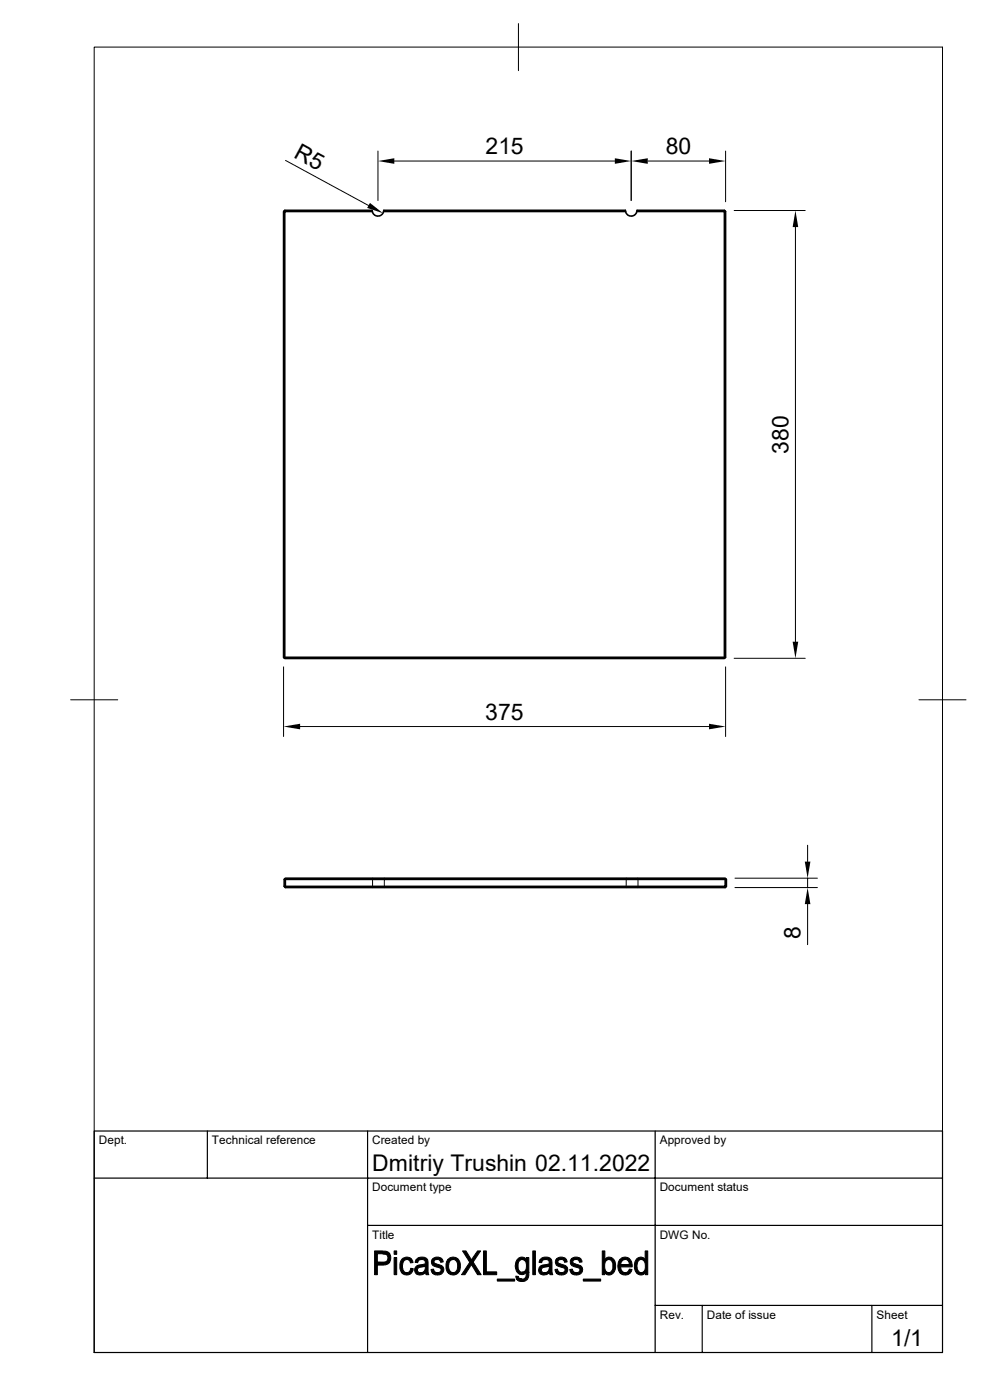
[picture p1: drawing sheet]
<svg xmlns="http://www.w3.org/2000/svg" width="210mm" height="297mm" viewBox="0 0 210 297" stroke-linecap="round" stroke-linejoin="round" font-family="sans-serif">
<g fill="none" stroke="#000" stroke-width=".34">
<path d="M60.3 44.7l.1 .2M78.9 44.6h-18.5l-.2 .3v94.5l.2 .3h93.3l.1-.1-.1-.2h-93.3l-.1 .2M79 44.9h-18.6v94.5M79 44.6v.3M81.4 44.9h51.3M132.7 44.9v-.3h-51.3a1.22 1.22 0 0 1-1.1 1.2 1.22 1.22 0 0 1-1.3-.9M135.1 44.6a1.22 1.22 0 0 1-1.1 1.2 1.22 1.22 0 0 1-1.3-.9M135.1 44.9h18.6v94.5M135.2 44.6h18.5l.2 .3v94.5l-.1 .2M153.8 44.7l-.1 .2M60.4 186.4l-.1 .2v1.4l.2 .3h93.3l.3-.3v-1.4l-.1-.2M60.4 186.4l.1 .2v1.4l-.1 .2"/>
<path d="M60.4 186.4l.1-.1h93.3l.2 .1-.2 .2h-93.3M153.8 186.6v1.4h-93.3M153.8 188l.2 .2"/>
</g>
<g fill="none" stroke="#000" stroke-width=".21">
<path d="M20 10h179.9v276.9h-179.9zM110 5v10M60.6 34l17.6 9.6M80.2 32v10.5M83.7 34.2h46.7M133.9 32v10.5M137.4 34.2h13M153.9 32v10.8M155.7 44.7h15.1M168.7 48.2v87.9M155.7 139.7h15.1M15 148.5h10"/>
<path d="M60.2 141.5v14.8M63.7 154.1h86.7M153.9 141.5v14.8M194.9 148.5h10M171.3 179.3v3.5M79.1 186.3v2M81.5 186.3v2M132.8 186.3v2M135.3 186.3v2M155.9 186.3h17.5M155.9 188.3h17.5M171.3 186.3v2"/>
<path d="M171.3 191.8v8.6"/>
</g>
<path d="M20 239.9h179.9v47h-179.9zM44 239.9v10M78 239.9v47M139 239.9v47M20 249.9h179.9M78 260h121.9M139 276.9h60.9M149 276.9v10M185 276.9v10" fill="none" stroke="#000" stroke-width=".25"/>
<g fill="#000" stroke="#000" stroke-width=".21">
<path d="M79.5 265.4h2.3l.6 .3 .3 .3h-2.6v1.8h2.5l-.9 .6h-1.6v2h-.6z" fill-rule="evenodd"/>
<path d="M81.2 266h1.5a1.85 1.85 0 0 1-.1 1.8h-2.5h1.1a.92 .92 0 0 0 1.1-.9 .92 .92 0 0 0-1.1-.9z" fill-rule="evenodd"/>
<path d="M83.6 266.8h.6v3.6h-.6z" fill-rule="evenodd"/>
<path d="M83.6 265.4h.6v.7h-.6z" fill-rule="evenodd"/>
<path d="M85.3 267.1a1.43 1.43 0 0 1 2 .1h-1a1.49 1.49 0 0 0-.8 2.1l.3 .5 .5 .2h-1.1a2.78 2.78 0 0 1 .1-2.9z" fill-rule="evenodd"/>
<path d="M85.2 270h1.4l.4-.4 .1-.5 .6 .1a1.39 1.39 0 0 1-1 1.2 1.39 1.39 0 0 1-1.5-.4z" fill-rule="evenodd"/>
<path d="M86.3 267.2h1l.3 .6-.5 .1-.1-.1a.66 .66 0 0 0-.7-.6z" fill-rule="evenodd"/>
<path d="M88.2 267.3l1.3-.1a.74 .74 0 0 0-.9 .7l-.5-.1z" fill-rule="evenodd"/>
<path d="M88.3 268.6h1.9l-.8 .2a.62 .62 0 0 0-.8 .5 .62 .62 0 0 0 .6 .7h1a1.2 1.2 0 0 1-1.5 .4 1.2 1.2 0 0 1-.6-1.4z" fill-rule="evenodd"/>
<path d="M88.4 267.1a1.35 1.35 0 0 1 1.5-.4 1.35 1.35 0 0 1 .9 1.4v1.8l.2 .5h-.6l-.1-.4h-.7l.5-.5 .1-.9h-1.7l1-.3a.55 .55 0 0 0 .7-.6 .55 .55 0 0 0-.7-.5h-1.2z" fill-rule="evenodd"/>
<path d="M89.2 270h1.1z" fill-rule="evenodd"/>
<path d="M91.7 267.2h1.1a.49 .49 0 0 0-.7 .4 .49 .49 0 0 0 .5 .5 1.44 1.44 0 0 1 1.5 1.4 1.44 1.44 0 0 1-2.4 .5h1.1a.59 .59 0 0 0 .8-.6 .59 .59 0 0 0-.8-.5 1.19 1.19 0 0 1-1.2-1.4z" fill-rule="evenodd"/>
<path d="M91.4 269.3l.6-.1 .3 .7 .5 .1h-1.1z" fill-rule="evenodd"/>
<path d="M91.9 267a1.34 1.34 0 0 1 2.1 .7l-.5 .1a.66 .66 0 0 0-.7-.6h-1.1z" fill-rule="evenodd"/>
<path d="M95 267.2h1.1a1.51 1.51 0 0 0-.7 2.3l.2 .3 .5 .2h-1.1a2.62 2.62 0 0 1 0-2.8z" fill-rule="evenodd"/>
<path d="M95 267.2a1.58 1.58 0 0 1 1.9-.3 1.58 1.58 0 0 1 .8 1.8 1.52 1.52 0 0 1-.9 1.6 1.52 1.52 0 0 1-1.8-.3h1.1a1.57 1.57 0 0 0 .8-2.4l-.6-.4z" fill-rule="evenodd"/>
<path d="M98.1 265.4h.7l3.3 5h-.8z" fill-rule="evenodd"/>
<path d="M99.7 267.8l.3 .5-1.4 2.1h-.7z" fill-rule="evenodd"/>
<path d="M101.3 265.4h.6l-1.5 2.4-.4-.5z" fill-rule="evenodd"/>
<path d="M102.6 265.4h.6v4.4h2.2v.6h-2.8z" fill-rule="evenodd"/>
<path d="M105.5 271.4h3.7v.4h-3.7z" fill-rule="evenodd"/>
<path d="M109.4 270.7l.6 .1a.6 .6 0 0 0 .7 .6h-1.1z" fill-rule="evenodd"/>
<path d="M110 267a1.15 1.15 0 0 1 1.7 .2h-.9a1.5 1.5 0 0 0-.7 2.3l.4 .4h1.7h-.6a1.29 1.29 0 0 1-1.5 .4 1.29 1.29 0 0 1-.8-1.4 2.04 2.04 0 0 1 .7-1.9z" fill-rule="evenodd"/>
<path d="M110.8 267.2h.9z" fill-rule="evenodd"/>
<path d="M109.6 271.4h1.1a1.03 1.03 0 0 0 .9-1.5h.6a1.52 1.52 0 0 1-.7 1.8 1.52 1.52 0 0 1-1.9-.3z" fill-rule="evenodd"/>
<path d="M110.9 267.2h.8v-.4h.5v3.1h-1.4a1.39 1.39 0 0 0 .8-1.9l-.2-.5z" fill-rule="evenodd"/>
<path d="M113 265.4h.6v5h-.6z" fill-rule="evenodd"/>
<path d="M114.5 267.3l1.2-.1a.74 .74 0 0 0-.8 .7l-.6-.1z" fill-rule="evenodd"/>
<path d="M114.6 268.6h1.9l-.8 .2a.62 .62 0 0 0-.8 .5 .62 .62 0 0 0 .6 .7h1a1.2 1.2 0 0 1-1.6 .4 1.2 1.2 0 0 1-.6-1.4z" fill-rule="evenodd"/>
<path d="M114.7 267.1a1.35 1.35 0 0 1 1.5-.4 1.35 1.35 0 0 1 .9 1.4v1.7l.2 .6h-.6l-.1-.4h-.7l.5-.5 .1-.9h-1.7l1.1-.3a.56 .56 0 0 0 .7-.6 .56 .56 0 0 0-.8-.5h-1.2z" fill-rule="evenodd"/>
<path d="M115.5 270h1.1z" fill-rule="evenodd"/>
<path d="M118 267.2h1a.49 .49 0 0 0-.6 .4 .49 .49 0 0 0 .5 .5 1.44 1.44 0 0 1 1.5 1.4 1.44 1.44 0 0 1-2.4 .5h1.1a.6 .6 0 0 0 .8-.6 .6 .6 0 0 0-.8-.5 1.15 1.15 0 0 1-1.2-1.6z" fill-rule="evenodd"/>
<path d="M117.7 269.3l.6-.1 .3 .7 .5 .1h-1.1z" fill-rule="evenodd"/>
<path d="M118.2 267a1.35 1.35 0 0 1 2.1 .7l-.5 .1a.66 .66 0 0 0-.8-.6h-1z" fill-rule="evenodd"/>
<path d="M121.2 267.2h1a.5 .5 0 0 0-.7 .4 .5 .5 0 0 0 .6 .5 1.48 1.48 0 0 1 1.5 1.2 1.38 1.38 0 0 1-1 1.2 1.38 1.38 0 0 1-1.4-.5h1.1a.59 .59 0 0 0 .7-.5 .59 .59 0 0 0-.7-.6 1.13 1.13 0 0 1-1.1-.5 1.13 1.13 0 0 1 0-1.2z" fill-rule="evenodd"/>
<path d="M120.9 269.3l.5-.1 .1 .2a.74 .74 0 0 0 .8 .6h-1.1z" fill-rule="evenodd"/>
<path d="M121.3 267a1.38 1.38 0 0 1 2.2 .7l-.6 .1a.66 .66 0 0 0-.7-.6h-1z" fill-rule="evenodd"/>
<path d="M123.7 271.4h3.7v.4h-3.7z" fill-rule="evenodd"/>
<path d="M127.8 265.4h.5v1.8h.9a1.5 1.5 0 0 0-.8 2.3l.5 .5h-.6v.4h-.5z" fill-rule="evenodd"/>
<path d="M128.3 270h.8z" fill-rule="evenodd"/>
<path d="M128.6 266.9a1.42 1.42 0 0 1 1.5 .1 1.42 1.42 0 0 1 .5 1.5 1.53 1.53 0 0 1-2 1.8l-.2-.3h.7a1.58 1.58 0 0 0 .6-2.5l-.5-.3h-.9z" fill-rule="evenodd"/>
<path d="M131.5 267.2h1.1l-.6 .2-.3 .9h2.4v.1v.4h-2.4l.3 .9 .6 .3h-1.1a2.51 2.51 0 0 1 0-2.8z" fill-rule="evenodd"/>
<path d="M131.5 267.2a1.47 1.47 0 0 1 1.7-.4 1.47 1.47 0 0 1 .9 1.5h-2.4h1.8l-.2-.8-.3-.2z" fill-rule="evenodd"/>
<path d="M131.5 270h1.4l.4-.3 .2-.5 .6 .1a1.5 1.5 0 0 1-2.6 .7z" fill-rule="evenodd"/>
<path d="M135.2 267a1.17 1.17 0 0 1 1.7 .2h-.9a1.59 1.59 0 0 0-.6 2.4l.6 .4h-1a2.54 2.54 0 0 1 .2-3z" fill-rule="evenodd"/>
<path d="M135 270h1.9a1.12 1.12 0 0 1-1.9 0z" fill-rule="evenodd"/>
<path d="M136.9 265.4h.5v5h-.5v-.4h-.6a1.7 1.7 0 0 0-.2-2.8h-.1h.9z" fill-rule="evenodd"/>
</g>
<path d="M80.2 34.2l3.5-.6v1.2zM130.4 33.6l3.5 .6-3.5 .6zM133.9 34.2l3.5-.6v1.2zM150.4 33.6l3.5 .6-3.5 .6zM78.5 43.1l2.8 2.2-3.4-1.2zM168.7 44.7l.6 3.5h-1.2zM168.1 136.1h1.2l-.6 3.6zM60.2 154.1l3.5-.6v1.2zM150.4 153.5l3.5 .6-3.5 .6zM170.7 182.8h1.2l-.6 3.5zM171.3 188.3l.6 3.5h-1.2z" fill="#000"/>
<g font-size="4.9">
<text x="62.1" y="33.2" transform="rotate(29 62.1 33.2)">R5</text>
<text x="103" y="32.7">215</text>
<text x="141.2" y="32.7">80</text>
<text x="167.3" y="96.2" transform="rotate(-90 167.3 96.2)">380</text>
<text x="103" y="152.7">375</text>
<text x="169.8" y="199.2" transform="rotate(-90 169.8 199.2)">8</text>
<text x="79" y="248.5">Dmitriy Trushin 02.11.2022</text>
<text x="189.1" y="285.6">1/1</text>
</g>
<g font-size="2.5">
<text x="21" y="242.7">Dept.</text>
<text x="45" y="242.7">Technical reference</text>
<text x="78.9" y="242.7">Created by</text>
<text x="140" y="242.7">Approved by</text>
<text x="79" y="252.8">Document type</text>
<text x="139.9" y="252.8">Document status</text>
<text x="79" y="262.8">Title</text>
<text x="139.9" y="262.8">DWG No.</text>
<text x="140" y="279.7">Rev.</text>
<text x="149.9" y="279.7">Date of issue</text>
<text x="186" y="279.7">Sheet</text>
</g>
</svg>
